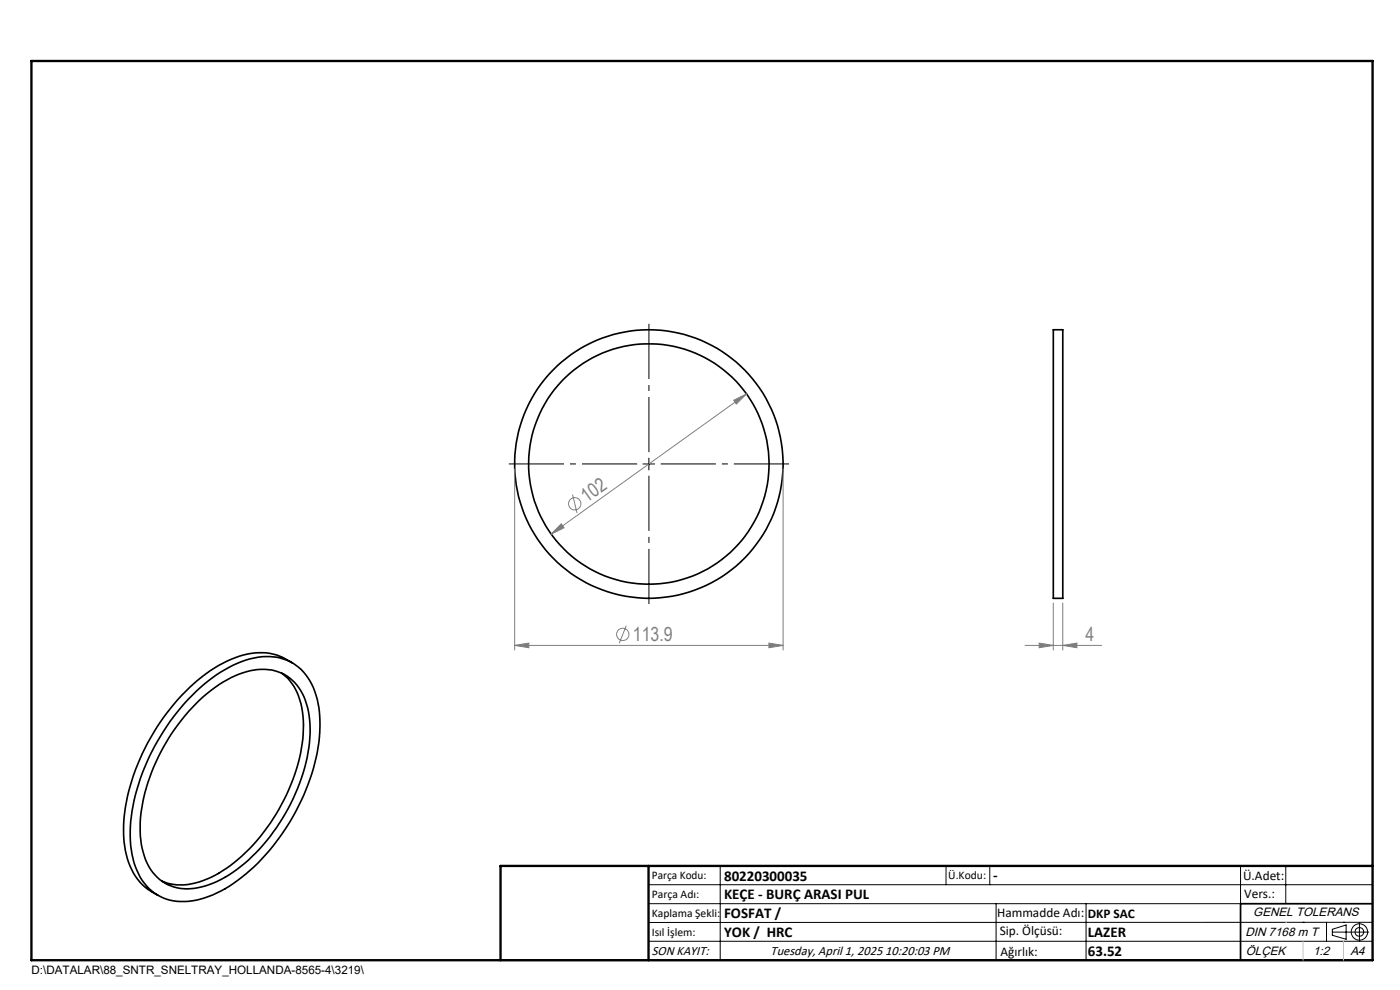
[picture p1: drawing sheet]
<svg xmlns="http://www.w3.org/2000/svg" width="297mm" height="210mm" viewBox="0 0 297 210" stroke-linecap="round" stroke-linejoin="round" font-family="sans-serif">
<g fill="none" stroke="#000" stroke-width=".35">
<path d="M223.4 69.9h2.1v57h-2.1zM39.9 148.3a28 28 0 0 1 14-8.7 10.4 10.4 0 0 1 12.9 7.1 26.3 26.3 0 0 1 0 15.1 46 46 0 0 1-17.3 25.6 18.2 18.2 0 0 1-12.7 3.7 10.4 10.4 0 0 1-8.1-7.3 27.2 27.2 0 0 1 .3-16.3 48.2 48.2 0 0 1 10.9-19.2zM41.6 149.3a23.2 23.2 0 0 1 13.1-7.3 9.4 9.4 0 0 1 10.3 7.3 24.4 24.4 0 0 1-.4 13.6 40.7 40.7 0 0 1-16 22.7 15.4 15.4 0 0 1-11.1 2.7 10 10 0 0 1-7.3-8.3 29.2 29.2 0 0 1 2.4-17.2 42.2 42.2 0 0 1 9-13.5zM59.8 142.8a12.1 12.1 0 0 1 4.5 9.1 35.8 35.8 0 0 1-6.4 21.8 33.1 33.1 0 0 1-14.1 12.8 11.7 11.7 0 0 1-9.5 .4M62 140.6a12.7 12.7 0 0 0-13-.7 37.3 37.3 0 0 0-15.8 14.4 42.3 42.3 0 0 0-7 22.3 15.2 15.2 0 0 0 4.6 11.6l2.7 1.7M291.2 191.7h-28v12M106.2 203.7h185"/>
<circle cx="137.7" cy="98.4" r="28.5"/>
<circle cx="137.7" cy="98.4" r="25.5"/>
</g>
<g fill="none" stroke="#808080" stroke-width=".21">
<path d="M109.2 99.4v38.5M155.6 84.9l2.8-1.3-2.2 2.1zM158.4 83.6l-41.5 29.7M166.1 99.4v38.5M119.1 111.1l.6 .9-2.8 1.3zM121.5 104.9l.9 3.9M109.2 136.9l3-.5v1zM109.2 136.9h56.9M132.9 132.7l-1.5 3.7M163.1 136.4l3 .5-3 .5zM217.5 136.9h16.2M220.5 136.4l2.9 .5-2.9 .5z"/>
<path d="M223.4 127.9v10M225.5 136.9l3-.5v1zM225.5 127.9v10"/>
<circle cx="121.9" cy="106.9" r="1.3"/>
<circle cx="132.1" cy="134.6" r="1.31"/>
</g>
<g fill="none" stroke="#000" stroke-width=".21">
<path d="M136.4 98.4h2.5M137.7 97.2v2.5M137.6 187.7h153.6M137.6 191.7h153.6M137.6 199.7h153.6M152.8 183.7v20M200.7 183.7v4M210 183.7v4M211.3 191.7v12M230.4 191.7v12M263.2 183.7v20M272.8 183.7v8"/>
<path d="M276.4 195.6h.1M281.4 195.6v4.1M282.6 197.7h7.8M282.6 197.1l3-.9v3l-3-.8zM285 195.6h.1M288.4 195.8v3.8M291.2 195.6l-153.6 .1"/>
<circle cx="288.4" cy="197.7" r="1.74"/>
<circle cx="288.4" cy="197.7" r=".93"/>
</g>
<path d="M135.2 98.4h-27.3M137.7 95.9v-27.2M140.2 98.4h27.2M137.7 100.9v27.2" fill="none" stroke="#000" stroke-width=".21" stroke-dasharray="15.2 1.3 1.3 1.3" stroke-dashoffset="3.5" stroke-linecap="butt"/>
<path d="M6.7 12.9h284.5v190.8h-284.5zM137.6 183.7v20M291.2 183.7h-185v20" fill="none" stroke="#000" stroke-width=".5"/>
<path d="M272.8 195.6h.1M276.4 199.7v4M285 199.7v4" fill="none" stroke="#c0c0c0" stroke-width=".21"/>
<g fill="#808080">
<path d="M109.2 136.9l3-.5v1zM163.1 136.4l3 .5-3 .5z"/>
<path d="M155.6 84.9l.6 .8 2.2-2.1zM119.1 111.1l-2.2 2.2 2.8-1.3z"/>
<path d="M220.5 136.4l2.9 .5-2.9 .5zM225.5 136.9l3-.5v1z"/>
</g>
<g font-size="4.1" fill="#808080">
<text x="124.5" y="106.8" transform="rotate(-36 124.5 106.8)">102</text>
<text x="134.2" y="136">113.9</text>
<text x="230.3" y="136">4</text>
</g>
<g font-size="3.2">
<text x="153.6" y="190.8">KEÇE - BURÇ ARASI PUL</text>
<text x="153.6" y="186.8">80220300035</text>
<text x="210.7" y="186.6">-</text>
<text x="153.6" y="194.8">FOSFAT /</text>
<text x="153.6" y="198.8">YOK / HRC</text>
<text x="230.8" y="198.7">LAZER</text>
<text x="230.8" y="202.8">63.52</text>
</g>
<g font-size="2.8">
<text x="263.7" y="186.7">Ü.Adet:</text>
<text x="263.9" y="190.5">Vers.:</text>
<text x="211.5" y="194.5">Hammadde Adı:</text>
<text x="230.8" y="194.7">DKP SAC</text>
<text x="138.3" y="202.6">SON KAYIT:</text>
<text x="163.5" y="202.6">Tuesday, April 1, 2025 10:20:03 PM</text>
<text x="212.1" y="198.4">Sip. Ölçüsü:</text>
<text x="212.2" y="202.7">Ağırlık:</text>
</g>
<g font-size="2.6">
<text x="265.9" y="194.4">GENEL TOLERANS</text>
<text x="264.2" y="198.5">DIN 7168 m T</text>
<text x="264.3" y="202.6">ÖLÇEK</text>
<text x="278.5" y="202.6">1:2</text>
<text x="286.5" y="202.6">A4</text>
</g>
<g font-size="2.5">
<text x="138.3" y="186.4">Parça Kodu:</text>
<text x="138.3" y="190.5">Parça Adı:</text>
<text x="201.2" y="186.5">Ü.Kodu:</text>
<text x="138.3" y="194.5">Kaplama Şekli:</text>
<text x="138.3" y="198.6">Isıl İşlem:</text>
<text x="6.7" y="206.7">D:\DATALAR\88_SNTR_SNELTRAY_HOLLANDA-8565-4\3219\</text>
</g>
</svg>
